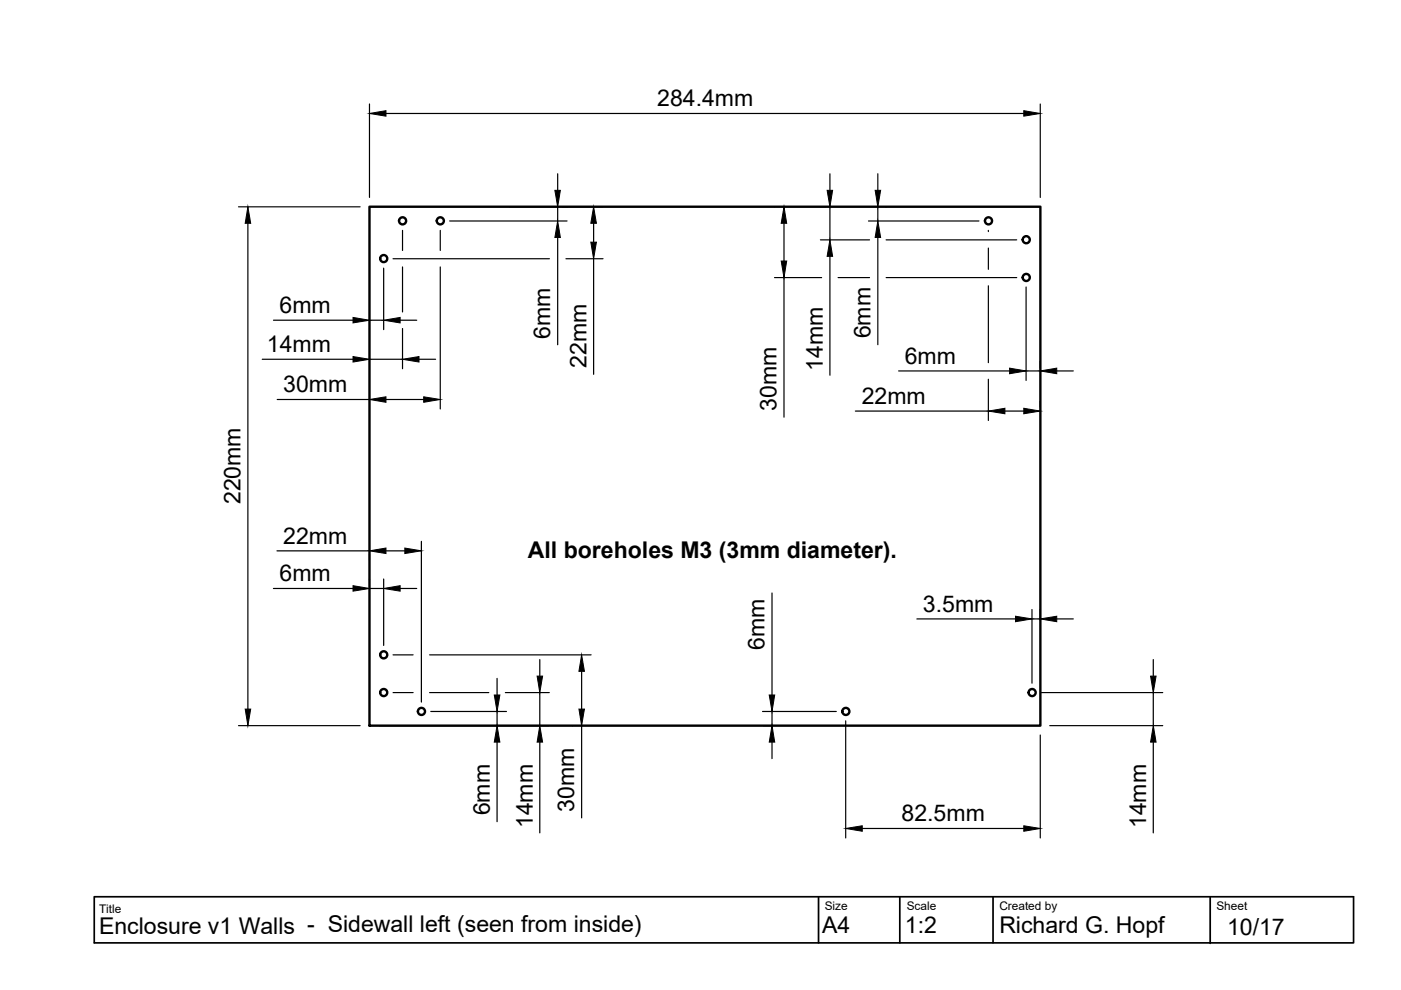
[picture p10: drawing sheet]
<svg xmlns="http://www.w3.org/2000/svg" width="297mm" height="210mm" viewBox="0 0 297 210" stroke-linecap="round" stroke-linejoin="round" font-family="sans-serif">
<!-- layer: Visible -->
<g fill="none" stroke="#000" stroke-width=".51">
<path d="M78.3 43.8h142.3v110.1h-142.3z"/>
<circle cx="81.4" cy="54.8" r=".75"/>
<circle cx="85.4" cy="46.8" r=".75"/>
<circle cx="93.4" cy="46.8" r=".75"/>
<circle cx="209.6" cy="46.8" r=".75"/>
<circle cx="217.6" cy="50.8" r=".75"/>
<circle cx="217.6" cy="58.8" r=".75"/>
<circle cx="81.4" cy="138.8" r=".75"/>
<circle cx="81.4" cy="146.8" r=".75"/>
<circle cx="89.4" cy="150.8" r=".75"/>
<circle cx="179.3" cy="150.8" r=".75"/>
<circle cx="218.8" cy="146.8" r=".75"/>
</g>
<!-- layer: TitleBlock -->
<path d="M20 190.1h267v9.8h-267zM173.5 190.1v9.8M190.8 190.1v9.8M210.5 190.1v9.8M256.6 190.1v9.9" fill="none" stroke="#000" stroke-width=".36"/>
<!-- layer: Dimensions -->
<g fill="none" stroke="#000" stroke-width=".25">
<path d="M78.3 22v19.9M81.8 24.1h135.3M118.2 36.8v3.6M176 36.8v3.6M186.1 36.8v3.6M220.6 22v19.9M50.6 43.9h25.7M52.6 47.3v103M81.3 56.8v13.1M83.3 54.9h33.2M85.3 48.8v4.3M85.3 56.6v9.5"/>
<path d="M93.3 48.8v4.3M93.3 56.6v30.1M95.3 46.9h24.9M108 43.9h19.8M118.2 43.9v3M118.2 50.3v22.8M120 54.9h7.8M125.9 47.3v4M125.9 54.9v24.5M164.2 43.9h.1M164.2 58.9h10M166.2 47.3v8"/>
<path d="M166.2 58.9v29.5M173.9 43.9h1.3M173.9 50.9h10.5M176 43.9v7M176 54.3v25.3M177.7 58.9h6.7M184.1 46.9h23.5M186.1 43.9v3M186.1 50.3v22.8M187.6 43.9h.5M187.9 50.9h27.7M187.9 58.9h27.7"/>
<path d="M209.5 48.8v.3M209.5 52.6v4.5M55.6 76.2h19.2M58 67.9h16.8M78.3 69.7v.2M78.3 67.9h3M78.3 76.2h7M84.8 67.9h3.5M85.3 69.7v8.5M88.8 76.2h3.6M190.5 78.6h23.6M209.5 60.6v16.3"/>
<path d="M217.6 60.8v19.9M217.6 78.6h3M220.6 76.7v1.2M224 78.6h3.6M58.8 84.7h19.5M81.8 84.7h8M181.4 87.2h28.1M209.5 80.4v8.7M213.1 87.2h4M220.6 85.1v1.2M58.7 116.8h19.6M78.3 117.4v1.4"/>
<path d="M81.8 116.8h4M89.3 114.8v34.1M58 124.8h16.8M78.3 122.8v.3M78.3 124.8h3M81.3 122.8v14.1M83.3 138.8h4.3M84.8 124.8h3.5M91.1 138.8h34.2M114.4 139.8v3.6M163.7 125.7v21.7M194.4 131.2h20.9"/>
<path d="M218.8 129.2v15.7M218.8 131.2h1.8M220.6 129.2v2.2M224 131.2h3.6M244.5 139.8v3.6M50.6 153.9h25.7M80.3 153.9h36.2M83.3 146.8h4.3M91.1 146.8h12.5M91.3 150.8h16.1M105.4 143.8v3.6M105.4 150.8v3.1"/>
<path d="M105.4 157.3v16.9M107.1 146.8h9.4M114.4 146.8v7.1M114.4 157.3v19.3M121.3 153.9h.2M123.3 142.3v8M123.3 153.9v19.5M161.7 150.8h15.6M163.7 150.8v3.1h-2M163.7 157.3v3.5M179.3 152.8v24.9M220.6 155.8v21.9"/>
<path d="M220.8 146.8h25.7M222.6 153.9h23.9M244.5 146.8v7.1M244.5 157.3v19.3M182.8 175.7h34.3"/>
</g>
<g fill="#000" stroke="#000" stroke-width=".21">
<path d="M78.3 24.1l3.5-.6v1.1zM217.1 23.5l3.5 .6-3.5 .5zM52.6 43.9l.5 3.4h-1.1zM117.6 40.4h1.2l-.6 3.5zM118.2 46.9l.6 3.4h-1.2zM125.9 43.9l.5 3.4h-1.1zM125.3 51.3h1.1l-.5 3.6zM166.2 43.9l.6 3.4h-1.2zM165.6 55.3h1.2l-.6 3.6zM175.4 40.4h1.1l-.5 3.5zM176 50.9l.5 3.4h-1.1zM185.5 40.4h1.2l-.6 3.5z"/>
<path d="M186.1 46.9l.6 3.4h-1.2zM74.8 67.3l3.5 .6-3.5 .6zM74.8 75.6l3.5 .6-3.5 .6zM81.3 67.9l3.5-.6v1.2zM85.3 76.2l3.5-.6v1.2zM214.1 78.1l3.5 .5-3.5 .6zM220.6 78.6l3.4-.5v1.1zM78.3 84.7l3.5-.6v1.2zM89.8 84.1l3.5 .6-3.5 .6zM209.5 87.2l3.6-.6v1.1zM217.1 86.6l3.5 .6-3.5 .5zM78.3 116.8l3.5-.6v1.2z"/>
<path d="M85.8 116.2l3.5 .6-3.5 .6zM74.8 124.2l3.5 .6-3.5 .5zM81.3 124.8l3.5-.6v1.1zM215.3 130.7l3.5 .5-3.5 .6zM220.6 131.2l3.4-.5v1.1zM52 150.3h1.1l-.5 3.6zM104.8 147.4h1.2l-.6 3.4zM105.4 153.9l.6 3.4h-1.2zM113.9 143.4h1.1l-.6 3.4zM114.4 153.9l.6 3.4h-1.1zM123.3 138.8l.6 3.5h-1.2zM122.7 150.3h1.2l-.6 3.6z"/>
<path d="M163.7 153.9l.6 3.4h-1.2zM163.1 147.4h1.2l-.6 3.4zM243.9 143.4h1.2l-.6 3.4zM244.5 153.9l.6 3.4h-1.2zM179.3 175.7l3.5-.6v1.1zM217.1 175.1l3.5 .6-3.5 .5z"/>
</g>
<g font-size="4.9">
<text x="139.3" y="22.5">284.4mm</text>
<text x="59.3" y="66.3">6mm</text>
<text x="116.7" y="71.8" transform="rotate(-90 116.7 71.8)">6mm</text>
<text x="184.6" y="71.8" transform="rotate(-90 184.6 71.8)">6mm</text>
<text x="56.6" y="74.7">14mm</text>
<text x="124.4" y="78" transform="rotate(-90 124.4 78)">22mm</text>
<text x="191.8" y="77.1">6mm</text>
<text x="60.1" y="83.1">30mm</text>
<text x="174.5" y="78.6" transform="rotate(-90 174.5 78.6)">14mm</text>
<text x="164.7" y="87.2" transform="rotate(-90 164.7 87.2)">30mm</text>
<text x="182.7" y="85.7">22mm</text>
<text x="51" y="106.9" transform="rotate(-90 51 106.9)">220mm</text>
<text x="60.1" y="115.3">22mm</text>
<text x="111.9" y="118.4">All boreholes M3 (3mm diameter).</text>
<text x="59.3" y="123.2">6mm</text>
<text x="195.7" y="129.7">3.5mm</text>
<text x="162.1" y="137.8" transform="rotate(-90 162.1 137.8)">6mm</text>
<text x="103.8" y="172.9" transform="rotate(-90 103.8 172.9)">6mm</text>
<text x="121.8" y="172.1" transform="rotate(-90 121.8 172.1)">30mm</text>
<text x="112.9" y="175.6" transform="rotate(-90 112.9 175.6)">14mm</text>
<text x="191.2" y="174.1">82.5mm</text>
<text x="243" y="175.6" transform="rotate(-90 243 175.6)">14mm</text>
<text x="174.3" y="197.9">A4</text>
<text x="191.9" y="197.9">1:2</text>
<text x="211.9" y="197.9">Richard G. Hopf</text>
<text x="21" y="198">Enclosure v1 Walls - Sidewall left (seen from inside)</text>
<text x="260.2" y="198.3">10/17</text>
</g>
<g font-size="2.5">
<text x="21" y="193.6">Title</text>
<text x="174.9" y="192.9">Size</text>
<text x="192.2" y="192.9">Scale</text>
<text x="211.9" y="192.9">Created by</text>
<text x="257.9" y="192.9">Sheet</text>
</g>
</svg>
